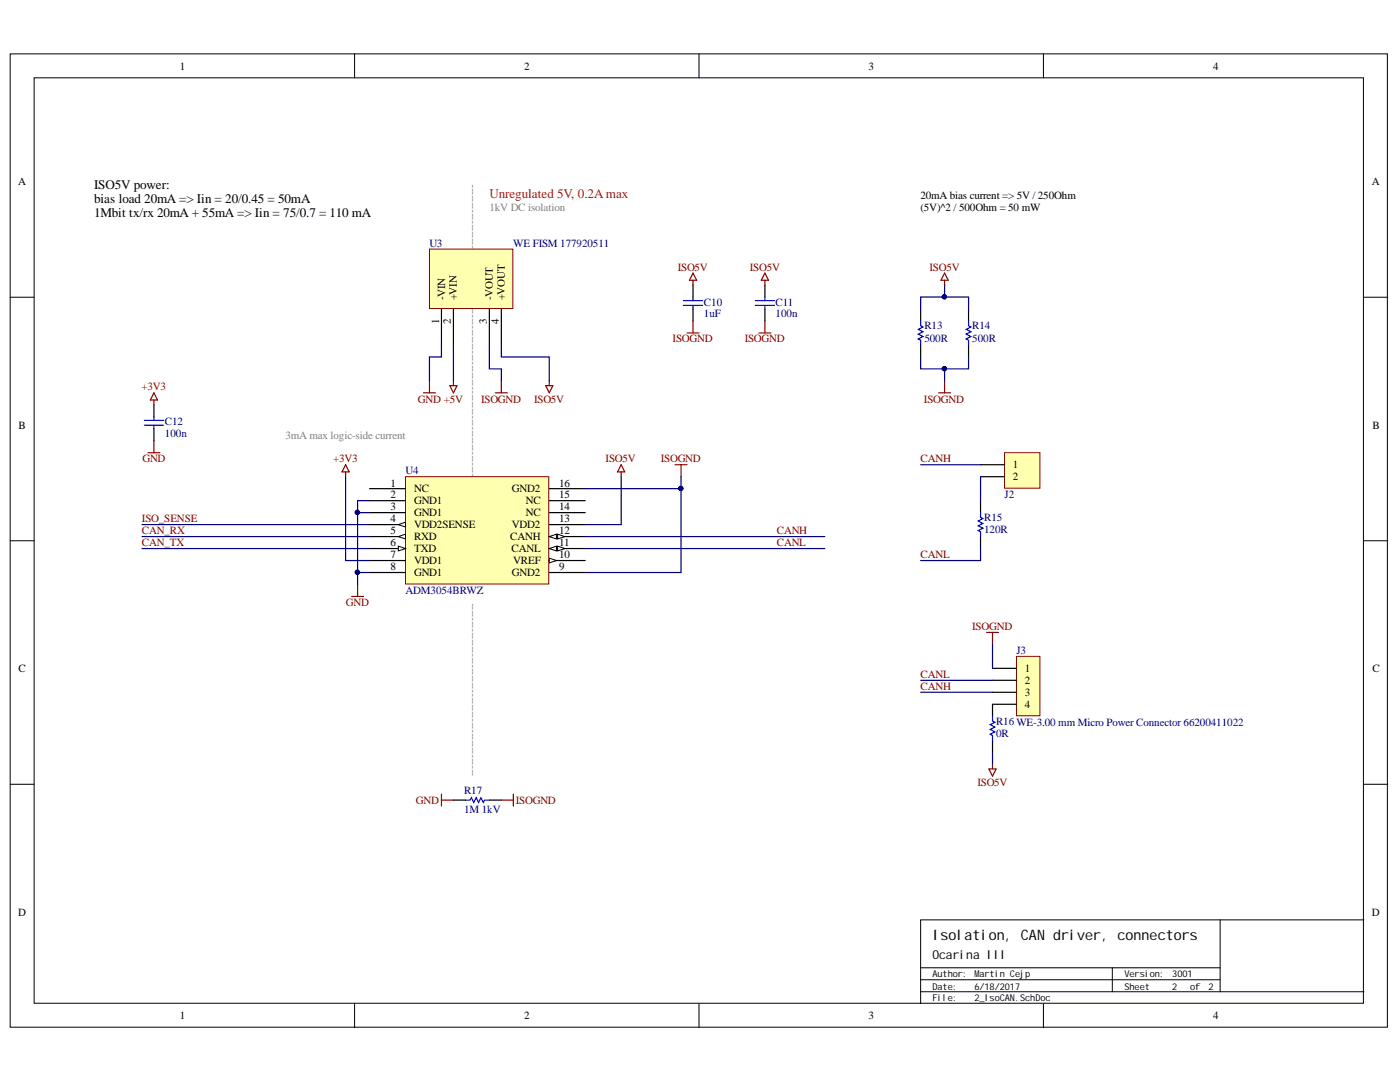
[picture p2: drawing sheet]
<svg xmlns="http://www.w3.org/2000/svg" width="279mm" height="216mm" viewBox="0 0 279 216" stroke-linecap="round" stroke-linejoin="round" font-family="sans-serif">
<g fill="#fff" stroke="#000" stroke-width=".2">
<path d="M2 10.7h274.9v194.3h-274.9z"/>
<path d="M6.8 15.5h265.3v184.7h-265.3z"/>
</g>
<g fill="none" stroke="#000" stroke-width=".2">
<path d="M70.8 10.7v4.8M139.5 10.7v4.8M208.2 10.7v4.8M2 59.3h4.8M272.2 59.3h4.8M2 107.9h4.8M272.2 107.9h4.8M2 156.5h4.8M272.2 156.5h4.8M183.7 197.9h88.5M183.7 195.5h59.8M183.7 193.1h59.8"/>
<path d="M222 193.1v4.8M243.5 183.5v14.4M272.2 183.5h-88.5v16.8M70.8 200.3v4.8M139.5 200.3v4.8M208.2 200.3v4.8"/>
</g>
<g fill="none" stroke="#800000" stroke-width=".24">
<path d="M30.7 78.4l.7 1.4h-1.4zM30.7 79.8v1M84.5 78.4h2.4M85.7 76v2.4M89.8 77h1.4l-.7 1.4zM90.5 76v1M98.9 78.4h2.3M100.1 76v2.4M108.9 77h1.4l-.7 1.4zM109.6 76v1M29.5 90.3h2.4M30.7 87.9v2.4"/>
<path d="M69 92.7l.7 1.5h-1.4zM69 94.2v.9M124 92.7l.7 1.5h-1.5zM124 94.2v.9M134.7 92.7h2.4M135.9 92.7v2.4M70.2 119h2.4M71.4 116.6v2.4"/>
</g>
<path d="M30.7 80.8v2.4M30.7 85.6v2.3M195.7 99.9v2.4M195.7 107.1v2.4" fill="none" stroke="#000" stroke-width=".24"/>
<path d="M28.8 83.9h3.8M28.8 84.8h3.8M30.7 83.2v.7M30.7 84.8v.8M195.7 102.3v.9l.5 .3-1 .5 1 .4-1 .5 1 .5-1 .5 .5 .2v1" fill="none" stroke="#00f" stroke-width=".24"/>
<path d="M202.9 131h4.6v11.8h-4.6z" fill="#ffffb0" stroke="#800000" stroke-width=".2"/>
<path d="M198.1 133.4h4.8M198.1 135.7h4.8M198.1 138.1h4.8M198.1 140.5h4.8" fill="none" stroke="#000" stroke-width=".24"/>
<path d="M200.5 90.3h7v7.1h-7z" fill="#ffffb0" stroke="#800000" stroke-width=".2"/>
<path d="M195.7 92.7h4.8M195.7 95.1h4.8M198.1 140.5v2.4M198.1 147.7v2.4" fill="none" stroke="#000" stroke-width=".24"/>
<path d="M196.9 126.2h2.4M198.1 126.2v2.4M197.4 153.4h1.4l-.7 1.5zM198.1 152.5v.9" fill="none" stroke="#800000" stroke-width=".24"/>
<path d="M198.1 142.9v1l.5 .2-1 .5 1 .5-1 .4 1 .5-1 .5 .5 .2v1" fill="none" stroke="#00f" stroke-width=".24"/>
<path d="M80.9 95.1h28.6v21.4h-28.6z" fill="#ffffb0" stroke="#800000" stroke-width=".2"/>
<path d="M73.8 97.5h7.1M73.8 99.9h7.1M73.8 102.3h7.1M73.8 104.7h7.1" fill="none" stroke="#000" stroke-width=".24"/>
<path d="M79.5 104.7l1.4-.5v1z" fill="#fff"/>
<path d="M79.5 104.7l1.4-.5v1z" fill="none" stroke="#000" stroke-width=".2"/>
<path d="M73.8 107.1h7.1" fill="none" stroke="#000" stroke-width=".24"/>
<path d="M79.5 107.1l1.4-.5v.9z" fill="#fff"/>
<path d="M79.5 107.1l1.4-.5v.9z" fill="none" stroke="#000" stroke-width=".2"/>
<path d="M73.8 109.5h7.1" fill="none" stroke="#000" stroke-width=".24"/>
<path d="M79.5 109l1.4 .5-1.4 .4z" fill="#fff"/>
<path d="M79.5 109l1.4 .5-1.4 .4z" fill="none" stroke="#000" stroke-width=".2"/>
<path d="M73.8 111.8h7.1M73.8 114.2h7.1M109.6 111.8h7.2M109.6 114.2h7.2" fill="none" stroke="#000" stroke-width=".24"/>
<path d="M109.6 111.4l1.5 .4-1.5 .5z" fill="#fff"/>
<path d="M109.6 111.4l1.5 .4-1.5 .5z" fill="none" stroke="#000" stroke-width=".2"/>
<path d="M109.6 109.5h7.2" fill="none" stroke="#000" stroke-width=".24"/>
<path d="M109.6 109.5l1.5-.5v.9z" fill="#fff"/>
<path d="M109.6 109.5l1.5-.5v.9z" fill="none" stroke="#000" stroke-width=".2"/>
<path d="M111.3 109l1.4 .5-1.4 .4z" fill="#fff"/>
<path d="M111.3 109l1.4 .5-1.4 .4z" fill="none" stroke="#000" stroke-width=".2"/>
<path d="M109.6 107.1h7.2" fill="none" stroke="#000" stroke-width=".24"/>
<path d="M109.6 107.1l1.5-.5v.9z" fill="#fff"/>
<path d="M109.6 107.1l1.5-.5v.9z" fill="none" stroke="#000" stroke-width=".2"/>
<path d="M111.3 106.6l1.4 .5-1.4 .4z" fill="#fff"/>
<path d="M111.3 106.6l1.4 .5-1.4 .4z" fill="none" stroke="#000" stroke-width=".2"/>
<path d="M109.6 99.9h7.2M109.6 97.5h7.2M109.6 104.7h7.2M109.6 102.3h7.2" fill="none" stroke="#000" stroke-width=".24"/>
<path d="M85.7 49.7h16.6v11.9h-16.6z" fill="#ffffb0" stroke="#800000" stroke-width=".2"/>
<g fill="none" stroke="#000" stroke-width=".24">
<path d="M138.3 56.9v2.4M152.7 56.9v2.4M88.1 61.7v7.1M90.5 61.7v7.1M97.7 61.7v7.1M100.1 61.7v7.1M138.3 61.7v2.3M152.7 61.7v2.3M183.7 61.7v2.3M183.7 68.8v2.4M193.3 61.7v2.3M193.3 68.8v2.4"/>
<path d="M90.5 159.6h2.4M97.7 159.6h2.4"/>
</g>
<g fill="none" stroke="#800000" stroke-width=".24">
<path d="M138.3 54.5l.7 1.4h-1.4zM138.3 55.9v1M152.7 54.5l.7 1.4h-1.5zM152.7 55.9v1M188.5 54.5l.7 1.4h-1.4zM188.5 55.9v1M137.1 66.4h2.4M138.3 64v2.4M151.5 66.4h2.3M152.7 64v2.4M187.3 78.4h2.4M188.5 76v2.4"/>
<path d="M88.1 158.5v2.3M88.1 159.6h2.4M100.1 159.6h2.3M102.4 158.5v2.3"/>
</g>
<g fill="#fff" stroke="#fff" stroke-width=".2">
<path d="M183.7 37.8h43v7h-43z"/>
<path d="M18.8 35.4h57.3v14.2h-57.3z"/>
</g>
<path d="M136.4 60h3.8M138.3 59.3v.7M150.7 60h3.9M152.7 59.3v.7M136.4 60.9h3.8M138.3 60.9v.8M150.7 60.9h3.9M152.7 60.9v.8M183.7 64v1l.5 .2-.9 .5 .9 .5-.9 .5 .9 .5-.9 .4 .4 .3v.9M193.3 64v1l.5 .2-1 .5 1 .5-1 .5 1 .5-1 .4 .5 .3v.9M92.9 159.6h.9l.3-.4 .5 .9 .4-.9 .5 .9 .5-.9 .5 .9 .2-.5h1" fill="none" stroke="#00f" stroke-width=".24"/>
<g fill="none" stroke="#000080" stroke-width=".24">
<path d="M188.5 56.9v2.4h-4.8v2.4M188.5 59.3h4.8v2.4M88.1 68.8v2.4h-2.4v4.8M90.5 68.8v7.2M97.7 68.8v4.8h2.4v2.4M100.1 68.8v2.4h9.5v4.8M183.7 71.2v2.4h9.6v-2.4M188.5 73.6v2.4M69 95.1v16.7h4.8M73.8 99.9h-2.4v2.4M116.8 97.5h19.1M124 95.1v9.6h-7.2"/>
<path d="M135.9 95.1v19.1h-19.1M183.7 92.7h12M195.7 95.1v4.8M28.3 107.1h45.5M28.3 109.5h45.5M28.3 104.7h45.5M73.8 114.2h-2.4v2.4M73.8 102.3h-2.4v11.9M116.8 107.1h47.8M116.8 109.5h47.8M195.7 109.5v2.3h-12M183.7 135.7h14.4"/>
<path d="M183.7 138.1h14.4M198.1 128.6v4.8M198.1 150.1v2.4"/>
</g>
<g fill="#000080" stroke="#000080" stroke-width=".2">
<circle cx="135.9" cy="97.5" r=".43"/>
<circle cx="71.3" cy="114.2" r=".43"/>
<circle cx="71.3" cy="102.2" r=".43"/>
<circle cx="188.5" cy="59.2" r=".43"/>
<circle cx="188.5" cy="73.6" r=".43"/>
</g>
<text font-size="2.9" x="186.1" y="187.6">Isolation, CAN driver, connectors</text>
<g font-size="2.6">
<text x="18.8" y="37.7">ISO5V power:</text>
<text x="18.8" y="40.5">bias load 20mA =&gt; Iin = 20/0.45 = 50mA</text>
<text x="18.8" y="43.4">1Mbit tx/rx 20mA + 55mA =&gt; Iin = 75/0.7 = 110 mA</text>
</g>
<text font-size="2.6" fill="#f00" x="97.7" y="39.6">Unregulated 5V, 0.2A max</text>
<text font-size="2.5" x="186.1" y="191.3">Ocarina III</text>
<g font-size="2.2">
<text x="35.9" y="13.9">1</text>
<text x="104.6" y="13.9">2</text>
<text x="173.3" y="13.9">3</text>
<text x="242.1" y="13.9">4</text>
<text x="3.6" y="37">A</text>
<text x="183.7" y="39.7">20mA bias current =&gt; 5V / 250Ohm</text>
<text x="273.8" y="37">A</text>
<text x="183.7" y="42.1">(5V)^2 / 500Ohm = 50 mW</text>
<text x="88.8" y="60" transform="rotate(-90 88.8 60)">-VIN</text>
<text x="91.2" y="60" transform="rotate(-90 91.2 60)">+VIN</text>
<text x="98.4" y="60" transform="rotate(-90 98.4 60)">-VOUT</text>
<text x="100.7" y="60" transform="rotate(-90 100.7 60)">+VOUT</text>
<text x="87.6" y="64.7" transform="rotate(-90 87.6 64.7)">1</text>
<text x="90" y="64.7" transform="rotate(-90 90 64.7)">2</text>
<text x="97.2" y="64.7" transform="rotate(-90 97.2 64.7)">3</text>
<text x="99.6" y="64.7" transform="rotate(-90 99.6 64.7)">4</text>
<text x="3.7" y="85.6">B</text>
<text x="273.9" y="85.6">B</text>
<text x="202.2" y="93.4">1</text>
<text x="202.2" y="95.8">2</text>
<text x="77.9" y="97.1">1</text>
<text x="77.9" y="99.4">2</text>
<text x="77.9" y="101.8">3</text>
<text x="82.6" y="98.3">NC</text>
<text x="82.6" y="100.6">GND1</text>
<text x="102.2" y="98.3">GND2</text>
<text x="105" y="100.6">NC</text>
<text x="111.6" y="101.8">14</text>
<text x="111.6" y="99.4">15</text>
<text x="111.6" y="97.1">16</text>
<text x="77.9" y="104.2">4</text>
<text x="77.9" y="106.6">5</text>
<text x="82.6" y="103">GND1</text>
<text x="82.6" y="105.4">VDD2SENSE</text>
<text x="82.6" y="107.8">RXD</text>
<text x="101.8" y="107.8">CANH</text>
<text x="102.2" y="105.4">VDD2</text>
<text x="105" y="103">NC</text>
<text x="111.6" y="106.6">12</text>
<text x="111.6" y="104.2">13</text>
<text x="77.9" y="109">6</text>
<text x="77.9" y="111.4">7</text>
<text x="77.9" y="113.7">8</text>
<text x="82.6" y="110.2">TXD</text>
<text x="82.6" y="112.6">VDD1</text>
<text x="102.1" y="110.2">CANL</text>
<text x="102.4" y="112.6">VREF</text>
<text x="111.6" y="113.7">9</text>
<text x="111.6" y="111.4">10</text>
<text x="111.6" y="109">11</text>
<text x="82.6" y="115">GND1</text>
<text x="102.2" y="115">GND2</text>
<text x="3.7" y="134.1">C</text>
<text x="204.5" y="134.1">1</text>
<text x="204.5" y="136.5">2</text>
<text x="273.9" y="134.1">C</text>
<text x="204.5" y="138.8">3</text>
<text x="204.5" y="141.2">4</text>
<text x="3.6" y="182.7">D</text>
<text x="273.8" y="182.7">D</text>
<text x="35.9" y="203.4">1</text>
<text x="104.6" y="203.4">2</text>
<text x="173.3" y="203.4">3</text>
<text x="242.1" y="203.4">4</text>
</g>
<g font-size="2.2" fill="#808080">
<text x="97.7" y="42.1">1kV DC isolation</text>
<text x="94.8" y="49.7" transform="rotate(-90 94.8 49.7)">------------------</text>
<text x="57" y="87.5">3mA max logic-side current</text>
<text x="94.8" y="95.1" transform="rotate(-90 94.8 95.1)">-----------------------------------------------</text>
<text x="94.8" y="154.8" transform="rotate(-90 94.8 154.8)">------------------------------------------------</text>
</g>
<g font-size="2.2" fill="#000080">
<text x="85.7" y="49.2">U3</text>
<text x="102.4" y="49.2">WE FISM 177920511</text>
<text x="140.5" y="61">C10</text>
<text x="140.5" y="63.3">1uF</text>
<text x="154.8" y="61">C11</text>
<text x="154.8" y="63.3">100n</text>
<text x="184.5" y="65.7">R13</text>
<text x="194" y="65.7">R14</text>
<text x="184.5" y="68.2">500R</text>
<text x="194" y="68.2">500R</text>
<text x="32.9" y="84.8">C12</text>
<text x="32.9" y="87.3">100n</text>
<text x="80.9" y="94.6">U4</text>
<text x="200.5" y="99.4">J2</text>
<text x="196.4" y="104">R15</text>
<text x="196.4" y="106.4">120R</text>
<text x="80.9" y="118.6">ADM3054BRWZ</text>
<text x="202.8" y="130.5">J3</text>
<text x="198.8" y="144.6">R16 WE-3.00 mm Micro Power Connector 66200411022</text>
<text x="198.8" y="147">0R</text>
<text x="92.6" y="158.5">R17</text>
<text x="92.6" y="162.3">1M 1kV</text>
</g>
<g font-size="2.2" fill="#800000">
<text x="135.3" y="54">ISO5V</text>
<text x="149.6" y="54">ISO5V</text>
<text x="185.5" y="54">ISO5V</text>
<text x="134.2" y="68.3">ISOGND</text>
<text x="148.6" y="68.3">ISOGND</text>
<text x="28.3" y="77.9">+3V3</text>
<text x="83.4" y="80.3">GND +5V</text>
<text x="96" y="80.3">ISOGND</text>
<text x="106.6" y="80.3">ISO5V</text>
<text x="184.4" y="80.3">ISOGND</text>
<text x="28.4" y="92.3">GND</text>
<text x="66.5" y="92.3">+3V3</text>
<text x="120.9" y="92.3">ISO5V</text>
<text x="131.9" y="92.3">ISOGND</text>
<text x="183.7" y="92.3">CANH</text>
<text x="28.3" y="106.6">CAN_RX</text>
<text x="28.3" y="104.2">ISO_SENSE</text>
<text x="155" y="106.6">CANH</text>
<text x="28.3" y="109">CAN_TX</text>
<text x="155" y="109">CANL</text>
<text x="183.7" y="111.4">CANL</text>
<text x="69" y="120.9">GND</text>
<text x="194" y="125.7">ISOGND</text>
<text x="183.7" y="135.3">CANL</text>
<text x="183.7" y="137.7">CANH</text>
<text x="83" y="160.4">GND</text>
<text x="102.9" y="160.4">ISOGND</text>
<text x="195.1" y="156.8">ISO5V</text>
</g>
<g font-size="1.9">
<text x="186.1" y="197.4">Date:</text>
<text x="186.1" y="195">Author: Martin Cejp</text>
<text x="194.5" y="197.4">6/18/2017</text>
<text x="224.4" y="197.4">Sheet</text>
<text x="224.4" y="195">Version:</text>
<text x="234" y="197.4">2</text>
<text x="234" y="195">3001</text>
<text x="237.5" y="197.4">of</text>
<text x="241.2" y="197.4">2</text>
<text x="186.1" y="199.8">File:</text>
<text x="194.5" y="199.8">2_IsoCAN.SchDoc</text>
</g>
</svg>
